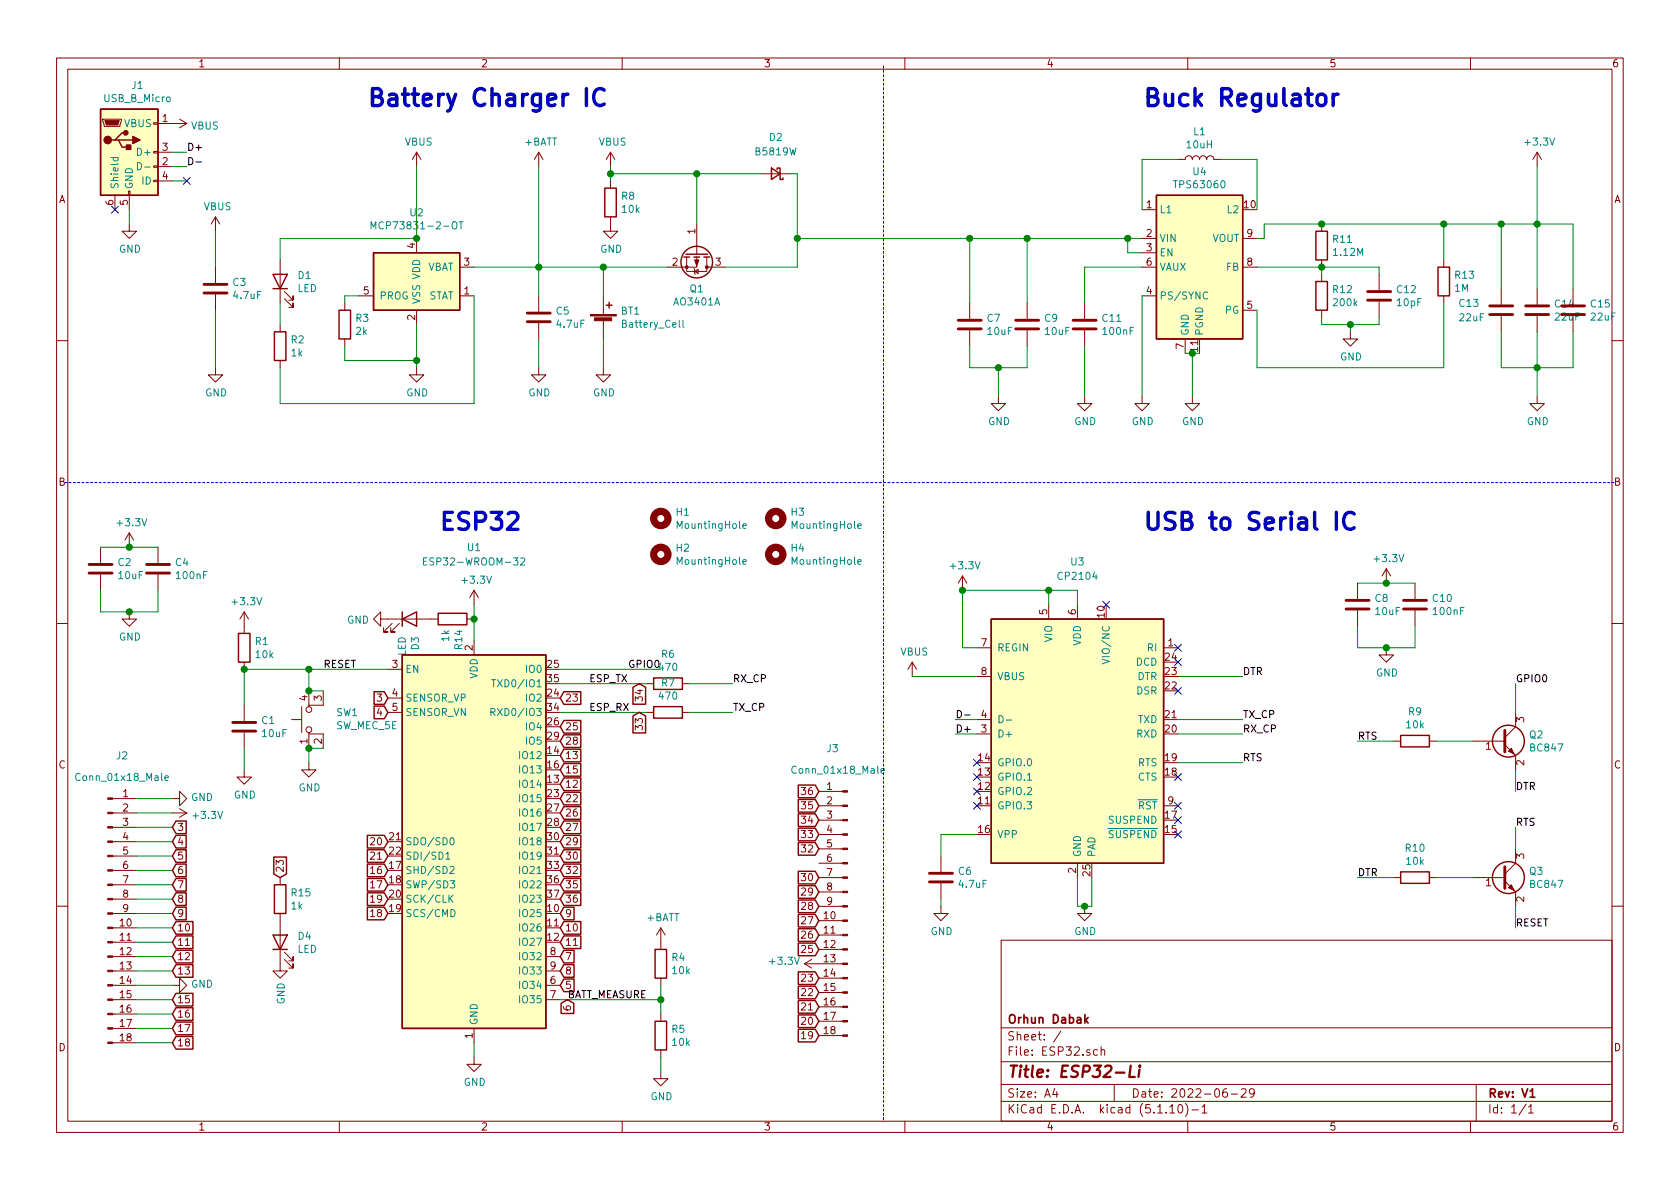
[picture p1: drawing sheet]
EESchema Schematic File Version 4
EELAYER 30 0
EELAYER END
$Descr A4 11693 8268
encoding utf-8
Sheet 1 1
Title "ESP32-Li"
Date "2022-06-29"
Rev "V1"
Comp "Orhun Dabak"
Comment1 ""
Comment2 ""
Comment3 ""
Comment4 ""
$EndDescr
$Comp
L Connector:USB_B_Micro J1
U 1 1
P 900 1050
F 0 "J1" H 957 1517 50  0000 C CNN
F 1 "USB_B_Micro" H 957 1426 50  0000 C CNN
F 2 "Connector_USB:USB_Micro-B_Amphenol_10104110_Horizontal" H 1050 1000 50  0001 C CNN
F 3 "~" H 1050 1000 50  0001 C CNN
	1    900  1050
	1    0    0    -1  
$EndComp
$Comp
L Battery_Management:MCP73831-2-OT U2
U 1 1
P 2900 1950
F 0 "U2" H 2900 2431 50  0000 C CNN
F 1 "MCP73831-2-OT" H 2900 2340 50  0000 C CNN
F 2 "Package_TO_SOT_SMD:SOT-23-5" H 2950 1700 50  0001 L CIN
F 3 "http://ww1.microchip.com/downloads/en/DeviceDoc/20001984g.pdf" H 2750 1900 50  0001 C CNN
	1    2900 1950
	1    0    0    -1  
$EndComp
$Comp
L power:VBUS #PWR0101
U 1 1
P 1200 850
F 0 "#PWR0101" H 1200 700 50  0001 C CNN
F 1 "VBUS" V 1215 978 50  0000 L CNN
F 2 "" H 1200 850 50  0001 C CNN
F 3 "" H 1200 850 50  0001 C CNN
	1    1200 850 
	0    1    1    0   
$EndComp
$Comp
L power:VBUS #PWR0103
U 1 1
P 6350 4700
F 0 "#PWR0103" H 6350 4550 50  0001 C CNN
F 1 "VBUS" H 6365 4873 50  0000 C CNN
F 2 "" H 6350 4700 50  0001 C CNN
F 3 "" H 6350 4700 50  0001 C CNN
	1    6350 4700
	1    0    0    -1  
$EndComp
$Comp
L power:GND #PWR0104
U 1 1
P 7550 6300
F 0 "#PWR0104" H 7550 6050 50  0001 C CNN
F 1 "GND" H 7555 6127 50  0000 C CNN
F 2 "" H 7550 6300 50  0001 C CNN
F 3 "" H 7550 6300 50  0001 C CNN
	1    7550 6300
	1    0    0    -1  
$EndComp
Wire Wire Line
	6800 4700 6350 4700
$Comp
L power:GND #PWR0105
U 1 1
P 6550 6300
F 0 "#PWR0105" H 6550 6050 50  0001 C CNN
F 1 "GND" H 6555 6127 50  0000 C CNN
F 2 "" H 6550 6300 50  0001 C CNN
F 3 "" H 6550 6300 50  0001 C CNN
	1    6550 6300
	1    0    0    -1  
$EndComp
$Comp
L power:GND #PWR0106
U 1 1
P 9650 4500
F 0 "#PWR0106" H 9650 4250 50  0001 C CNN
F 1 "GND" H 9655 4327 50  0000 C CNN
F 2 "" H 9650 4500 50  0001 C CNN
F 3 "" H 9650 4500 50  0001 C CNN
	1    9650 4500
	1    0    0    -1  
$EndComp
Wire Wire Line
	7600 6300 7550 6300
Wire Wire Line
	7500 6300 7550 6300
Connection ~ 7550 6300
$Comp
L Device:C C8
U 1 1
P 9450 4200
F 0 "C8" H 9565 4246 50  0000 L CNN
F 1 "10uF" H 9565 4155 50  0000 L CNN
F 2 "Capacitor_SMD:C_0402_1005Metric" H 9488 4050 50  0001 C CNN
F 3 "~" H 9450 4200 50  0001 C CNN
	1    9450 4200
	1    0    0    -1  
$EndComp
$Comp
L Device:C C10
U 1 1
P 9850 4200
F 0 "C10" H 9965 4246 50  0000 L CNN
F 1 "100nF" H 9965 4155 50  0000 L CNN
F 2 "Capacitor_SMD:C_0402_1005Metric" H 9888 4050 50  0001 C CNN
F 3 "~" H 9850 4200 50  0001 C CNN
	1    9850 4200
	1    0    0    -1  
$EndComp
$Comp
L Device:C C6
U 1 1
P 6550 6100
F 0 "C6" H 6665 6146 50  0000 L CNN
F 1 "4.7uF" H 6665 6055 50  0000 L CNN
F 2 "Capacitor_SMD:C_0402_1005Metric" H 6588 5950 50  0001 C CNN
F 3 "~" H 6550 6100 50  0001 C CNN
	1    6550 6100
	1    0    0    -1  
$EndComp
Wire Wire Line
	9450 4350 9450 4500
Wire Wire Line
	9850 4350 9850 4500
Wire Wire Line
	6800 5800 6550 5800
Wire Wire Line
	6550 5800 6550 5950
$Comp
L Transistor_BJT:BC847 Q2
U 1 1
P 10450 5150
F 0 "Q2" H 10641 5196 50  0000 L CNN
F 1 "BC847" H 10641 5105 50  0000 L CNN
F 2 "Package_TO_SOT_SMD:SOT-23" H 10650 5075 50  0001 L CIN
F 3 "http://www.infineon.com/dgdl/Infineon-BC847SERIES_BC848SERIES_BC849SERIES_BC850SERIES-DS-v01_01-en.pdf?fileId=db3a304314dca389011541d4630a1657" H 10450 5150 50  0001 L CNN
	1    10450 5150
	1    0    0    -1  
$EndComp
$Comp
L Transistor_BJT:BC847 Q3
U 1 1
P 10450 6100
F 0 "Q3" H 10641 6146 50  0000 L CNN
F 1 "BC847" H 10641 6055 50  0000 L CNN
F 2 "Package_TO_SOT_SMD:SOT-23" H 10650 6025 50  0001 L CIN
F 3 "http://www.infineon.com/dgdl/Infineon-BC847SERIES_BC848SERIES_BC849SERIES_BC850SERIES-DS-v01_01-en.pdf?fileId=db3a304314dca389011541d4630a1657" H 10450 6100 50  0001 L CNN
	1    10450 6100
	1    0    0    -1  
$EndComp
$Comp
L Device:R R9
U 1 1
P 9850 5150
F 0 "R9" V 9643 5150 50  0000 C CNN
F 1 "10k" V 9734 5150 50  0000 C CNN
F 2 "Resistor_SMD:R_0402_1005Metric" V 9780 5150 50  0001 C CNN
F 3 "~" H 9850 5150 50  0001 C CNN
	1    9850 5150
	0    1    1    0   
$EndComp
$Comp
L Device:R R10
U 1 1
P 9850 6100
F 0 "R10" V 9643 6100 50  0000 C CNN
F 1 "10k" V 9734 6100 50  0000 C CNN
F 2 "Resistor_SMD:R_0402_1005Metric" V 9780 6100 50  0001 C CNN
F 3 "~" H 9850 6100 50  0001 C CNN
	1    9850 6100
	0    1    1    0   
$EndComp
Wire Wire Line
	10250 6100 10000 6100
Wire Wire Line
	10250 5150 10000 5150
Wire Wire Line
	8200 5300 8650 5300
Wire Wire Line
	8200 4700 8650 4700
Text Label 8650 5300 0    50   ~ 0
RTS
Text Label 8650 4700 0    50   ~ 0
DTR
Text Label 4600 4650 2    50   ~ 0
GPIO0
Wire Wire Line
	10550 5350 10550 5500
Wire Wire Line
	10550 5900 10550 5750
Wire Wire Line
	10550 6300 10550 6450
Wire Wire Line
	9700 6100 9450 6100
Wire Wire Line
	9700 5150 9450 5150
Wire Wire Line
	10550 4950 10550 4750
Text Label 10550 4750 0    50   ~ 0
GPIO0
Text Label 9450 5150 0    50   ~ 0
RTS
Text Label 10550 5500 0    50   ~ 0
DTR
Text Label 10550 5750 0    50   ~ 0
RTS
Text Label 9450 6100 0    50   ~ 0
DTR
Wire Wire Line
	1200 1050 1300 1050
Wire Wire Line
	1200 1150 1300 1150
Wire Wire Line
	1200 1250 1300 1250
Text Label 1300 1050 0    50   ~ 0
D+
Text Label 1300 1150 0    50   ~ 0
D-
Wire Wire Line
	6800 5000 6650 5000
Wire Wire Line
	6800 5100 6650 5100
Text Label 6650 5000 0    50   ~ 0
D-
Text Label 6650 5100 0    50   ~ 0
D+
Wire Wire Line
	8200 5000 8650 5000
Wire Wire Line
	8200 5100 8650 5100
Text Label 8650 5000 0    50   ~ 0
TX_CP
Text Label 8650 5100 0    50   ~ 0
RX_CP
$Comp
L Device:R R7
U 1 1
P 4650 4950
F 0 "R7" V 4443 4950 50  0000 C CNN
F 1 "470" V 4534 4950 50  0000 C CNN
F 2 "Resistor_SMD:R_0402_1005Metric" V 4580 4950 50  0001 C CNN
F 3 "~" H 4650 4950 50  0001 C CNN
	1    4650 4950
	0    1    1    0   
$EndComp
$Comp
L Device:R R6
U 1 1
P 4650 4750
F 0 "R6" V 4443 4750 50  0000 C CNN
F 1 "470" V 4534 4750 50  0000 C CNN
F 2 "Resistor_SMD:R_0402_1005Metric" V 4580 4750 50  0001 C CNN
F 3 "~" H 4650 4750 50  0001 C CNN
	1    4650 4750
	0    1    1    0   
$EndComp
Text Label 4100 4750 0    50   ~ 0
ESP_TX
Text Label 4100 4950 0    50   ~ 0
ESP_RX
Wire Wire Line
	3900 4950 4500 4950
Wire Wire Line
	3900 4750 4500 4750
Wire Wire Line
	3900 4650 4600 4650
Wire Wire Line
	4800 4750 5100 4750
Wire Wire Line
	4800 4950 5100 4950
Text Label 5100 4750 0    50   ~ 0
RX_CP
Text Label 5100 4950 0    50   ~ 0
TX_CP
$Comp
L power:GND #PWR0108
U 1 1
P 900 4250
F 0 "#PWR0108" H 900 4000 50  0001 C CNN
F 1 "GND" H 905 4077 50  0000 C CNN
F 2 "" H 900 4250 50  0001 C CNN
F 3 "" H 900 4250 50  0001 C CNN
	1    900  4250
	1    0    0    -1  
$EndComp
$Comp
L Device:C C2
U 1 1
P 700 3950
F 0 "C2" H 815 3996 50  0000 L CNN
F 1 "10uF" H 815 3905 50  0000 L CNN
F 2 "Capacitor_SMD:C_0402_1005Metric" H 738 3800 50  0001 C CNN
F 3 "~" H 700 3950 50  0001 C CNN
	1    700  3950
	1    0    0    -1  
$EndComp
$Comp
L Device:C C4
U 1 1
P 1100 3950
F 0 "C4" H 1215 3996 50  0000 L CNN
F 1 "100nF" H 1215 3905 50  0000 L CNN
F 2 "Capacitor_SMD:C_0402_1005Metric" H 1138 3800 50  0001 C CNN
F 3 "~" H 1100 3950 50  0001 C CNN
	1    1100 3950
	1    0    0    -1  
$EndComp
$Comp
L power:+3.3V #PWR0109
U 1 1
P 900 3800
F 0 "#PWR0109" H 900 3650 50  0001 C CNN
F 1 "+3.3V" H 915 3973 50  0000 C CNN
F 2 "" H 900 3800 50  0001 C CNN
F 3 "" H 900 3800 50  0001 C CNN
	1    900  3800
	1    0    0    -1  
$EndComp
Wire Wire Line
	700  4100 700  4250
Wire Wire Line
	1100 4100 1100 4250
$Comp
L power:GND #PWR0110
U 1 1
P 3300 7350
F 0 "#PWR0110" H 3300 7100 50  0001 C CNN
F 1 "GND" H 3305 7177 50  0000 C CNN
F 2 "" H 3300 7350 50  0001 C CNN
F 3 "" H 3300 7350 50  0001 C CNN
	1    3300 7350
	1    0    0    -1  
$EndComp
$Comp
L Device:C C1
U 1 1
P 1700 5050
F 0 "C1" H 1815 5096 50  0000 L CNN
F 1 "10uF" H 1815 5005 50  0000 L CNN
F 2 "Capacitor_SMD:C_0402_1005Metric" H 1738 4900 50  0001 C CNN
F 3 "~" H 1700 5050 50  0001 C CNN
	1    1700 5050
	1    0    0    -1  
$EndComp
$Comp
L power:GND #PWR0111
U 1 1
P 1700 5350
F 0 "#PWR0111" H 1700 5100 50  0001 C CNN
F 1 "GND" H 1705 5177 50  0000 C CNN
F 2 "" H 1700 5350 50  0001 C CNN
F 3 "" H 1700 5350 50  0001 C CNN
	1    1700 5350
	1    0    0    -1  
$EndComp
$Comp
L power:GND #PWR0112
U 1 1
P 2150 5300
F 0 "#PWR0112" H 2150 5050 50  0001 C CNN
F 1 "GND" H 2155 5127 50  0000 C CNN
F 2 "" H 2150 5300 50  0001 C CNN
F 3 "" H 2150 5300 50  0001 C CNN
	1    2150 5300
	1    0    0    -1  
$EndComp
$Comp
L power:+3.3V #PWR0113
U 1 1
P 1700 4350
F 0 "#PWR0113" H 1700 4200 50  0001 C CNN
F 1 "+3.3V" H 1715 4523 50  0000 C CNN
F 2 "" H 1700 4350 50  0001 C CNN
F 3 "" H 1700 4350 50  0001 C CNN
	1    1700 4350
	1    0    0    -1  
$EndComp
$Comp
L Device:R R1
U 1 1
P 1700 4500
F 0 "R1" H 1770 4546 50  0000 L CNN
F 1 "10k" H 1770 4455 50  0000 L CNN
F 2 "Resistor_SMD:R_0603_1608Metric" V 1630 4500 50  0001 C CNN
F 3 "~" H 1700 4500 50  0001 C CNN
	1    1700 4500
	1    0    0    -1  
$EndComp
Wire Wire Line
	1700 4900 1700 4650
Wire Wire Line
	1700 5350 1700 5200
$Comp
L Device:R R4
U 1 1
P 4600 6700
F 0 "R4" H 4670 6746 50  0000 L CNN
F 1 "10k" H 4670 6655 50  0000 L CNN
F 2 "Resistor_SMD:R_0402_1005Metric" V 4530 6700 50  0001 C CNN
F 3 "~" H 4600 6700 50  0001 C CNN
	1    4600 6700
	1    0    0    -1  
$EndComp
$Comp
L Device:R R5
U 1 1
P 4600 7200
F 0 "R5" H 4670 7246 50  0000 L CNN
F 1 "10k" H 4670 7155 50  0000 L CNN
F 2 "Resistor_SMD:R_0402_1005Metric" V 4530 7200 50  0001 C CNN
F 3 "~" H 4600 7200 50  0001 C CNN
	1    4600 7200
	1    0    0    -1  
$EndComp
$Comp
L power:GND #PWR0114
U 1 1
P 4600 7450
F 0 "#PWR0114" H 4600 7200 50  0001 C CNN
F 1 "GND" H 4605 7277 50  0000 C CNN
F 2 "" H 4600 7450 50  0001 C CNN
F 3 "" H 4600 7450 50  0001 C CNN
	1    4600 7450
	1    0    0    -1  
$EndComp
Wire Wire Line
	4600 7450 4600 7350
Wire Wire Line
	4600 7050 4600 6950
Wire Wire Line
	4600 6850 4600 6950
Connection ~ 4600 6950
Text Label 3950 6950 0    50   ~ 0
BATT_MEASURE
Wire Wire Line
	3900 6950 4600 6950
Wire Wire Line
	2150 5300 2150 5200
Wire Wire Line
	2250 5200 2150 5200
$Comp
L Device:C C5
U 1 1
P 3750 2200
F 0 "C5" H 3865 2246 50  0000 L CNN
F 1 "4.7uF" H 3865 2155 50  0000 L CNN
F 2 "Capacitor_SMD:C_1206_3216Metric" H 3788 2050 50  0001 C CNN
F 3 "~" H 3750 2200 50  0001 C CNN
	1    3750 2200
	1    0    0    -1  
$EndComp
$Comp
L Device:C C3
U 1 1
P 1500 2000
F 0 "C3" H 1615 2046 50  0000 L CNN
F 1 "4.7uF" H 1615 1955 50  0000 L CNN
F 2 "Capacitor_SMD:C_1206_3216Metric" H 1538 1850 50  0001 C CNN
F 3 "~" H 1500 2000 50  0001 C CNN
	1    1500 2000
	1    0    0    -1  
$EndComp
$Comp
L Device:R R3
U 1 1
P 2400 2250
F 0 "R3" H 2470 2296 50  0000 L CNN
F 1 "2k" H 2470 2205 50  0000 L CNN
F 2 "Resistor_SMD:R_0603_1608Metric" V 2330 2250 50  0001 C CNN
F 3 "~" H 2400 2250 50  0001 C CNN
	1    2400 2250
	1    0    0    -1  
$EndComp
$Comp
L Device:R R2
U 1 1
P 1950 2400
F 0 "R2" H 2020 2446 50  0000 L CNN
F 1 "1k" H 2020 2355 50  0000 L CNN
F 2 "Resistor_SMD:R_0603_1608Metric" V 1880 2400 50  0001 C CNN
F 3 "~" H 1950 2400 50  0001 C CNN
	1    1950 2400
	1    0    0    -1  
$EndComp
$Comp
L Device:LED D1
U 1 1
P 1950 1950
F 0 "D1" V 1989 1832 50  0000 R CNN
F 1 "LED" V 1898 1832 50  0000 R CNN
F 2 "LED_SMD:LED_0603_1608Metric" H 1950 1950 50  0001 C CNN
F 3 "~" H 1950 1950 50  0001 C CNN
	1    1950 1950
	0    -1   -1   0   
$EndComp
$Comp
L power:GND #PWR0115
U 1 1
P 3750 2550
F 0 "#PWR0115" H 3750 2300 50  0001 C CNN
F 1 "GND" H 3755 2377 50  0000 C CNN
F 2 "" H 3750 2550 50  0001 C CNN
F 3 "" H 3750 2550 50  0001 C CNN
	1    3750 2550
	1    0    0    -1  
$EndComp
$Comp
L power:GND #PWR0116
U 1 1
P 1500 2550
F 0 "#PWR0116" H 1500 2300 50  0001 C CNN
F 1 "GND" H 1505 2377 50  0000 C CNN
F 2 "" H 1500 2550 50  0001 C CNN
F 3 "" H 1500 2550 50  0001 C CNN
	1    1500 2550
	1    0    0    -1  
$EndComp
Wire Wire Line
	3300 1850 3750 1850
$Comp
L power:+BATT #PWR0117
U 1 1
P 3750 1150
F 0 "#PWR0117" H 3750 1000 50  0001 C CNN
F 1 "+BATT" H 3765 1323 50  0000 C CNN
F 2 "" H 3750 1150 50  0001 C CNN
F 3 "" H 3750 1150 50  0001 C CNN
	1    3750 1150
	1    0    0    -1  
$EndComp
Wire Wire Line
	2500 2050 2400 2050
Wire Wire Line
	2400 2050 2400 2100
Wire Wire Line
	3300 2050 3300 2800
Wire Wire Line
	3300 2800 1950 2800
Wire Wire Line
	1950 2800 1950 2550
Wire Wire Line
	1950 2250 1950 2100
Wire Wire Line
	1950 1800 1950 1650
Wire Wire Line
	1950 1650 2900 1650
$Comp
L power:GND #PWR0118
U 1 1
P 2900 2550
F 0 "#PWR0118" H 2900 2300 50  0001 C CNN
F 1 "GND" H 2905 2377 50  0000 C CNN
F 2 "" H 2900 2550 50  0001 C CNN
F 3 "" H 2900 2550 50  0001 C CNN
	1    2900 2550
	1    0    0    -1  
$EndComp
Wire Wire Line
	2900 2250 2900 2500
$Comp
L power:VBUS #PWR0119
U 1 1
P 1500 1600
F 0 "#PWR0119" H 1500 1450 50  0001 C CNN
F 1 "VBUS" H 1515 1773 50  0000 C CNN
F 2 "" H 1500 1600 50  0001 C CNN
F 3 "" H 1500 1600 50  0001 C CNN
	1    1500 1600
	1    0    0    -1  
$EndComp
$Comp
L power:VBUS #PWR0120
U 1 1
P 2900 1150
F 0 "#PWR0120" H 2900 1000 50  0001 C CNN
F 1 "VBUS" H 2915 1323 50  0000 C CNN
F 2 "" H 2900 1150 50  0001 C CNN
F 3 "" H 2900 1150 50  0001 C CNN
	1    2900 1150
	1    0    0    -1  
$EndComp
Wire Wire Line
	1500 1850 1500 1600
Wire Wire Line
	1500 2150 1500 2550
Connection ~ 3750 1850
$Comp
L power:GND #PWR0121
U 1 1
P 900 1550
F 0 "#PWR0121" H 900 1300 50  0001 C CNN
F 1 "GND" H 905 1377 50  0000 C CNN
F 2 "" H 900 1550 50  0001 C CNN
F 3 "" H 900 1550 50  0001 C CNN
	1    900  1550
	1    0    0    -1  
$EndComp
Wire Wire Line
	900  1550 900  1450
NoConn ~ 1300 1250
NoConn ~ 800  1450
Wire Wire Line
	2400 2400 2400 2500
Wire Wire Line
	2400 2500 2900 2500
Connection ~ 2900 2500
Wire Wire Line
	2900 2500 2900 2550
Text Label 2250 4650 0    50   ~ 0
RESET
$Comp
L power:+BATT #PWR0122
U 1 1
P 4600 6550
F 0 "#PWR0122" H 4600 6400 50  0001 C CNN
F 1 "+BATT" H 4615 6723 50  0000 C CNN
F 2 "" H 4600 6550 50  0001 C CNN
F 3 "" H 4600 6550 50  0001 C CNN
	1    4600 6550
	1    0    0    -1  
$EndComp
Text Label 10550 6450 0    50   ~ 0
RESET
$Comp
L Device:R R8
U 1 1
P 4250 1400
F 0 "R8" H 4320 1446 50  0000 L CNN
F 1 "10k" H 4320 1355 50  0000 L CNN
F 2 "Resistor_SMD:R_0603_1608Metric" V 4180 1400 50  0001 C CNN
F 3 "~" H 4250 1400 50  0001 C CNN
	1    4250 1400
	1    0    0    -1  
$EndComp
$Comp
L Device:D_Schottky_Small D2
U 1 1
P 5400 1200
F 0 "D2" H 5400 950 50  0000 C CNN
F 1 "B5819W" H 5400 1050 50  0000 C CNN
F 2 "Diode_SMD:D_SOD-123" V 5400 1200 50  0001 C CNN
F 3 "~" V 5400 1200 50  0001 C CNN
	1    5400 1200
	-1   0    0    1   
$EndComp
Wire Wire Line
	2900 1150 2900 1650
Connection ~ 2900 1650
Wire Wire Line
	3750 1150 3750 1850
$Comp
L power:VBUS #PWR0130
U 1 1
P 4250 1150
F 0 "#PWR0130" H 4250 1000 50  0001 C CNN
F 1 "VBUS" H 4265 1323 50  0000 C CNN
F 2 "" H 4250 1150 50  0001 C CNN
F 3 "" H 4250 1150 50  0001 C CNN
	1    4250 1150
	1    0    0    -1  
$EndComp
Wire Wire Line
	4250 1150 4250 1200
$Comp
L power:GND #PWR0131
U 1 1
P 4250 1550
F 0 "#PWR0131" H 4250 1300 50  0001 C CNN
F 1 "GND" H 4255 1377 50  0000 C CNN
F 2 "" H 4250 1550 50  0001 C CNN
F 3 "" H 4250 1550 50  0001 C CNN
	1    4250 1550
	1    0    0    -1  
$EndComp
Wire Wire Line
	5300 1200 4850 1200
Connection ~ 4250 1200
Wire Wire Line
	4250 1200 4250 1250
Wire Wire Line
	4850 1550 4850 1200
Connection ~ 4850 1200
Wire Wire Line
	4850 1200 4250 1200
$Comp
L power:+3.3V #PWR0132
U 1 1
P 3300 4200
F 0 "#PWR0132" H 3300 4050 50  0001 C CNN
F 1 "+3.3V" H 3315 4373 50  0000 C CNN
F 2 "" H 3300 4200 50  0001 C CNN
F 3 "" H 3300 4200 50  0001 C CNN
	1    3300 4200
	1    0    0    -1  
$EndComp
$Comp
L power:+3.3V #PWR0102
U 1 1
P 6700 4100
F 0 "#PWR0102" H 6700 3950 50  0001 C CNN
F 1 "+3.3V" H 6715 4273 50  0000 C CNN
F 2 "" H 6700 4100 50  0001 C CNN
F 3 "" H 6700 4100 50  0001 C CNN
	1    6700 4100
	1    0    0    -1  
$EndComp
$Comp
L power:+3.3V #PWR0107
U 1 1
P 9650 4050
F 0 "#PWR0107" H 9650 3900 50  0001 C CNN
F 1 "+3.3V" H 9665 4223 50  0000 C CNN
F 2 "" H 9650 4050 50  0001 C CNN
F 3 "" H 9650 4050 50  0001 C CNN
	1    9650 4050
	1    0    0    -1  
$EndComp
$Comp
L Regulator_Switching:TPS63060 U4
U 1 1
P 8350 1850
F 0 "U4" H 8350 2517 50  0000 C CNN
F 1 "TPS63060" H 8350 2426 50  0000 C CNN
F 2 "Package_SON:Texas_S-PWSON-N10_ThermalVias" H 8350 1200 50  0001 C CNN
F 3 "http://www.ti.com/lit/ds/symlink/tps63060.pdf" H 8350 1850 50  0001 C CNN
	1    8350 1850
	1    0    0    -1  
$EndComp
Wire Wire Line
	5500 1200 5550 1200
Wire Wire Line
	5550 1200 5550 1650
Wire Wire Line
	5550 1850 5050 1850
$Comp
L Device:C C9
U 1 1
P 7150 2250
F 0 "C9" H 7265 2296 50  0000 L CNN
F 1 "10uF" H 7265 2205 50  0000 L CNN
F 2 "Capacitor_SMD:C_1206_3216Metric" H 7188 2100 50  0001 C CNN
F 3 "~" H 7150 2250 50  0001 C CNN
	1    7150 2250
	1    0    0    -1  
$EndComp
$Comp
L Device:C C12
U 1 1
P 9600 2050
F 0 "C12" H 9715 2096 50  0000 L CNN
F 1 "10pF" H 9715 2005 50  0000 L CNN
F 2 "Capacitor_SMD:C_0402_1005Metric" H 9638 1900 50  0001 C CNN
F 3 "~" H 9600 2050 50  0001 C CNN
	1    9600 2050
	1    0    0    -1  
$EndComp
$Comp
L Device:C C7
U 1 1
P 6750 2250
F 0 "C7" H 6865 2296 50  0000 L CNN
F 1 "10uF" H 6865 2205 50  0000 L CNN
F 2 "Capacitor_SMD:C_1206_3216Metric" H 6788 2100 50  0001 C CNN
F 3 "~" H 6750 2250 50  0001 C CNN
	1    6750 2250
	1    0    0    -1  
$EndComp
$Comp
L Device:C C14
U 1 1
P 10700 2150
F 0 "C14" H 10815 2196 50  0000 L CNN
F 1 "22uF" H 10815 2105 50  0000 L CNN
F 2 "Capacitor_SMD:C_0603_1608Metric" H 10738 2000 50  0001 C CNN
F 3 "~" H 10700 2150 50  0001 C CNN
	1    10700 2150
	1    0    0    -1  
$EndComp
$Comp
L Device:C C13
U 1 1
P 10450 2150
F 0 "C13" H 10150 2200 50  0000 L CNN
F 1 "22uF" H 10150 2100 50  0000 L CNN
F 2 "Capacitor_SMD:C_0603_1608Metric" H 10488 2000 50  0001 C CNN
F 3 "~" H 10450 2150 50  0001 C CNN
	1    10450 2150
	1    0    0    -1  
$EndComp
$Comp
L Device:L L1
U 1 1
P 8350 1100
F 0 "L1" V 8540 1100 50  0000 C CNN
F 1 "10uH" V 8449 1100 50  0000 C CNN
F 2 "Inductor_SMD:L_Sunlord_MWSA0518_5.4x5.2mm" H 8350 1100 50  0001 C CNN
F 3 "~" H 8350 1100 50  0001 C CNN
	1    8350 1100
	0    -1   -1   0   
$EndComp
$Comp
L Device:R R11
U 1 1
P 9200 1700
F 0 "R11" H 9270 1746 50  0000 L CNN
F 1 "1.12M" H 9270 1655 50  0000 L CNN
F 2 "Resistor_SMD:R_0603_1608Metric" V 9130 1700 50  0001 C CNN
F 3 "~" H 9200 1700 50  0001 C CNN
	1    9200 1700
	1    0    0    -1  
$EndComp
$Comp
L Device:R R12
U 1 1
P 9200 2050
F 0 "R12" H 9270 2096 50  0000 L CNN
F 1 "200k" H 9270 2005 50  0000 L CNN
F 2 "Resistor_SMD:R_0603_1608Metric" V 9130 2050 50  0001 C CNN
F 3 "~" H 9200 2050 50  0001 C CNN
	1    9200 2050
	1    0    0    -1  
$EndComp
Wire Wire Line
	8500 1100 8750 1100
Wire Wire Line
	8750 1100 8750 1450
Wire Wire Line
	8200 1100 7950 1100
Wire Wire Line
	7950 1100 7950 1450
Wire Wire Line
	7950 1750 7850 1750
Wire Wire Line
	7850 1750 7850 1650
Wire Wire Line
	7850 1650 7150 1650
Wire Wire Line
	7950 1850 7550 1850
$Comp
L power:GND #PWR02
U 1 1
P 7550 2750
F 0 "#PWR02" H 7550 2500 50  0001 C CNN
F 1 "GND" H 7555 2577 50  0000 C CNN
F 2 "" H 7550 2750 50  0001 C CNN
F 3 "" H 7550 2750 50  0001 C CNN
	1    7550 2750
	1    0    0    -1  
$EndComp
$Comp
L power:GND #PWR03
U 1 1
P 7950 2750
F 0 "#PWR03" H 7950 2500 50  0001 C CNN
F 1 "GND" H 7955 2577 50  0000 C CNN
F 2 "" H 7950 2750 50  0001 C CNN
F 3 "" H 7950 2750 50  0001 C CNN
	1    7950 2750
	1    0    0    -1  
$EndComp
$Comp
L power:GND #PWR01
U 1 1
P 6950 2750
F 0 "#PWR01" H 6950 2500 50  0001 C CNN
F 1 "GND" H 6955 2577 50  0000 C CNN
F 2 "" H 6950 2750 50  0001 C CNN
F 3 "" H 6950 2750 50  0001 C CNN
	1    6950 2750
	1    0    0    -1  
$EndComp
Wire Wire Line
	6750 1650 7150 1650
Connection ~ 7150 1650
$Comp
L Device:C C11
U 1 1
P 7550 2250
F 0 "C11" H 7665 2296 50  0000 L CNN
F 1 "100nF" H 7665 2205 50  0000 L CNN
F 2 "Capacitor_SMD:C_0402_1005Metric" H 7588 2100 50  0001 C CNN
F 3 "~" H 7550 2250 50  0001 C CNN
	1    7550 2250
	1    0    0    -1  
$EndComp
Wire Wire Line
	7550 1850 7550 2100
Wire Wire Line
	7550 2750 7550 2400
Wire Wire Line
	7950 2050 7950 2750
Wire Wire Line
	6750 1650 6750 2100
Wire Wire Line
	7150 1650 7150 2100
$Comp
L power:GND #PWR04
U 1 1
P 8300 2750
F 0 "#PWR04" H 8300 2500 50  0001 C CNN
F 1 "GND" H 8305 2577 50  0000 C CNN
F 2 "" H 8300 2750 50  0001 C CNN
F 3 "" H 8300 2750 50  0001 C CNN
	1    8300 2750
	1    0    0    -1  
$EndComp
Wire Wire Line
	8250 2450 8300 2450
Wire Wire Line
	8300 2750 8300 2450
Connection ~ 8300 2450
Wire Wire Line
	8300 2450 8350 2450
$Comp
L Device:R R13
U 1 1
P 10050 1950
F 0 "R13" H 10120 1996 50  0000 L CNN
F 1 "1M" H 10120 1905 50  0000 L CNN
F 2 "Resistor_SMD:R_0603_1608Metric" V 9980 1950 50  0001 C CNN
F 3 "~" H 10050 1950 50  0001 C CNN
	1    10050 1950
	1    0    0    -1  
$EndComp
Wire Wire Line
	8750 1650 8800 1650
Wire Wire Line
	8800 1650 8800 1550
Wire Wire Line
	8800 1550 9200 1550
Wire Wire Line
	8750 1850 9200 1850
Wire Wire Line
	9200 1900 9200 1850
Connection ~ 9200 1850
Wire Wire Line
	9600 1900 9600 1850
Wire Wire Line
	9600 1850 9200 1850
$Comp
L power:GND #PWR05
U 1 1
P 9400 2300
F 0 "#PWR05" H 9400 2050 50  0001 C CNN
F 1 "GND" H 9405 2127 50  0000 C CNN
F 2 "" H 9400 2300 50  0001 C CNN
F 3 "" H 9400 2300 50  0001 C CNN
	1    9400 2300
	1    0    0    -1  
$EndComp
Wire Wire Line
	9600 2250 9600 2200
Wire Wire Line
	9200 1550 10050 1550
Wire Wire Line
	10050 1550 10050 1800
Connection ~ 9200 1550
Wire Wire Line
	8750 2150 8750 2550
Wire Wire Line
	8750 2550 10050 2550
Wire Wire Line
	10050 2550 10050 2100
$Comp
L power:GND #PWR06
U 1 1
P 10700 2750
F 0 "#PWR06" H 10700 2500 50  0001 C CNN
F 1 "GND" H 10705 2577 50  0000 C CNN
F 2 "" H 10700 2750 50  0001 C CNN
F 3 "" H 10700 2750 50  0001 C CNN
	1    10700 2750
	1    0    0    -1  
$EndComp
Wire Wire Line
	9200 2200 9200 2250
Wire Wire Line
	9600 2250 9400 2250
Wire Wire Line
	9400 2250 9400 2300
Connection ~ 9400 2250
Wire Wire Line
	9400 2250 9200 2250
Wire Wire Line
	10450 1550 10050 1550
Connection ~ 10050 1550
Wire Wire Line
	10700 1550 10450 1550
Connection ~ 10450 1550
Wire Wire Line
	10450 2300 10450 2550
Wire Wire Line
	10700 2300 10700 2550
Wire Wire Line
	10700 2750 10700 2550
Wire Wire Line
	10700 1550 10700 2000
Wire Wire Line
	10450 1550 10450 2000
Wire Wire Line
	6750 2550 6950 2550
Wire Wire Line
	7150 2400 7150 2550
Wire Wire Line
	6750 2400 6750 2550
Wire Wire Line
	6950 2750 6950 2550
Connection ~ 6950 2550
Wire Wire Line
	6950 2550 7150 2550
Wire Wire Line
	6750 1650 5550 1650
Connection ~ 6750 1650
Connection ~ 5550 1650
Wire Wire Line
	5550 1650 5550 1850
$Comp
L power:+3.3V #PWR07
U 1 1
P 10700 1150
F 0 "#PWR07" H 10700 1000 50  0001 C CNN
F 1 "+3.3V" H 10715 1323 50  0000 C CNN
F 2 "" H 10700 1150 50  0001 C CNN
F 3 "" H 10700 1150 50  0001 C CNN
	1    10700 1150
	1    0    0    -1  
$EndComp
$Comp
L Transistor_FET:AO3401A Q1
U 1 1
P 4850 1750
F 0 "Q1" V 5099 1750 50  0000 C CNN
F 1 "AO3401A" V 5190 1750 50  0000 C CNN
F 2 "Package_TO_SOT_SMD:SOT-23" H 5050 1675 50  0001 L CIN
F 3 "http://www.aosmd.com/pdfs/datasheet/AO3401A.pdf" H 4850 1750 50  0001 L CNN
	1    4850 1750
	0    1    1    0   
$EndComp
Wire Wire Line
	2150 4800 2150 4650
Connection ~ 2150 5200
$Comp
L Switch:SW_MEC_5E SW1
U 1 1
P 2250 5000
F 0 "SW1" V 2296 4912 50  0000 R CNN
F 1 "SW_MEC_5E" V 2205 4912 50  0000 R CNN
F 2 "Button_Switch_SMD:SW_Push_1P1T_NO_CK_KMR2" H 2250 5300 50  0001 C CNN
F 3 "http://www.apem.com/int/index.php?controller=attachment&id_attachment=1371" H 2250 5300 50  0001 C CNN
	1    2250 5000
	0    -1   -1   0   
$EndComp
Wire Wire Line
	2150 4650 2700 4650
Wire Wire Line
	2250 4800 2150 4800
Connection ~ 2150 4800
$Comp
L Device:Battery_Cell BT1
U 1 1
P 4200 2250
F 0 "BT1" H 4318 2346 50  0000 L CNN
F 1 "Battery_Cell" H 4318 2255 50  0000 L CNN
F 2 "Connector_JST:JST_EH_S2B-EH_1x02_P2.50mm_Horizontal" V 4200 2310 50  0001 C CNN
F 3 "~" V 4200 2310 50  0001 C CNN
	1    4200 2250
	1    0    0    -1  
$EndComp
$Comp
L power:GND #PWR0123
U 1 1
P 4200 2550
F 0 "#PWR0123" H 4200 2300 50  0001 C CNN
F 1 "GND" H 4205 2377 50  0000 C CNN
F 2 "" H 4200 2550 50  0001 C CNN
F 3 "" H 4200 2550 50  0001 C CNN
	1    4200 2550
	1    0    0    -1  
$EndComp
Wire Wire Line
	3750 1850 4200 1850
Wire Wire Line
	4200 2050 4200 1850
Connection ~ 4200 1850
Wire Wire Line
	4200 1850 4650 1850
Wire Wire Line
	3750 2050 3750 1850
Wire Wire Line
	3750 2550 3750 2350
Wire Wire Line
	4200 2350 4200 2550
Wire Notes Line
	450  3350 11250 3350
Wire Wire Line
	9450 4500 9650 4500
Connection ~ 9650 4500
Wire Wire Line
	9650 4500 9850 4500
Wire Wire Line
	9450 4050 9650 4050
Connection ~ 9650 4050
Wire Wire Line
	9650 4050 9850 4050
Wire Wire Line
	7500 4200 7500 4100
Wire Wire Line
	7500 4100 7300 4100
Wire Wire Line
	7300 4200 7300 4100
Connection ~ 7300 4100
Wire Wire Line
	7300 4100 6700 4100
Wire Wire Line
	6700 4100 6700 4500
Wire Wire Line
	6700 4500 6800 4500
Text Notes 7950 3700 0    118  ~ 24
USB to Serial IC
Text Notes 3050 3700 0    118  ~ 24
ESP32
Wire Notes Line
	6150 450  6150 7800
Text Notes 2550 750  0    118  ~ 24
Battery Charger IC
Wire Wire Line
	10700 1150 10700 1550
Connection ~ 10700 1550
Text Notes 7950 750  0    118  ~ 24
Buck Regulator
$Comp
L Interface_USB:CP2104 U3
U 1 1
P 7500 5100
F 0 "U3" H 7500 6300 50  0000 C CNN
F 1 "CP2104" H 7500 6200 50  0000 C CNN
F 2 "Package_DFN_QFN:QFN-24-1EP_4x4mm_P0.5mm_EP2.6x2.6mm" H 7650 4150 50  0001 L CNN
F 3 "https://www.silabs.com/documents/public/data-sheets/cp2104.pdf" H 6950 6350 50  0001 C CNN
	1    7500 5100
	1    0    0    -1  
$EndComp
$Comp
L Connector:Conn_01x18_Male J2
U 1 1
P 750 6350
F 0 "J2" H 850 7450 50  0000 C CNN
F 1 "Conn_01x18_Male" H 850 7300 50  0000 C CNN
F 2 "Connector_PinHeader_2.54mm:PinHeader_1x18_P2.54mm_Vertical" H 750 6350 50  0001 C CNN
F 3 "~" H 750 6350 50  0001 C CNN
	1    750  6350
	1    0    0    -1  
$EndComp
Wire Wire Line
	2150 4650 1700 4650
Connection ~ 2150 4650
Connection ~ 1700 4650
Wire Wire Line
	700  4250 900  4250
Wire Wire Line
	700  3800 900  3800
Connection ~ 900  3800
Wire Wire Line
	900  3800 1100 3800
Connection ~ 900  4250
Wire Wire Line
	900  4250 1100 4250
$Comp
L Connector:Conn_01x18_Male J3
U 1 1
P 5900 6300
F 0 "J3" H 6050 7400 50  0000 R CNN
F 1 "Conn_01x18_Male" H 6300 7250 50  0000 R CNN
F 2 "Connector_PinHeader_2.54mm:PinHeader_1x18_P2.54mm_Vertical" H 5900 6300 50  0001 C CNN
F 3 "~" H 5900 6300 50  0001 C CNN
	1    5900 6300
	-1   0    0    -1  
$EndComp
Connection ~ 6700 4100
Wire Wire Line
	7600 6100 7600 6300
Wire Wire Line
	7500 6300 7500 6100
Wire Wire Line
	6550 6250 6550 6300
$Comp
L Device:C C15
U 1 1
P 10950 2150
F 0 "C15" H 11065 2196 50  0000 L CNN
F 1 "22uF" H 11065 2105 50  0000 L CNN
F 2 "Capacitor_SMD:C_0603_1608Metric" H 10988 2000 50  0001 C CNN
F 3 "~" H 10950 2150 50  0001 C CNN
	1    10950 2150
	1    0    0    -1  
$EndComp
Wire Wire Line
	10950 2000 10950 1550
Wire Wire Line
	10950 1550 10700 1550
Wire Wire Line
	10950 2300 10950 2550
Wire Wire Line
	10950 2550 10700 2550
Connection ~ 10700 2550
Wire Wire Line
	10450 2550 10700 2550
$Comp
L Mechanical:MountingHole H3
U 1 1
P 5400 3600
F 0 "H3" H 5500 3646 50  0000 L CNN
F 1 "MountingHole" H 5500 3555 50  0000 L CNN
F 2 "MountingHole:MountingHole_2.2mm_M2_Pad_Via" H 5400 3600 50  0001 C CNN
F 3 "~" H 5400 3600 50  0001 C CNN
	1    5400 3600
	1    0    0    -1  
$EndComp
$Comp
L Mechanical:MountingHole H4
U 1 1
P 5400 3850
F 0 "H4" H 5500 3896 50  0000 L CNN
F 1 "MountingHole" H 5500 3805 50  0000 L CNN
F 2 "MountingHole:MountingHole_2.2mm_M2_Pad_Via" H 5400 3850 50  0001 C CNN
F 3 "~" H 5400 3850 50  0001 C CNN
	1    5400 3850
	1    0    0    -1  
$EndComp
$Comp
L Mechanical:MountingHole H1
U 1 1
P 4600 3600
F 0 "H1" H 4700 3646 50  0000 L CNN
F 1 "MountingHole" H 4700 3555 50  0000 L CNN
F 2 "MountingHole:MountingHole_2.2mm_M2_Pad_Via" H 4600 3600 50  0001 C CNN
F 3 "~" H 4600 3600 50  0001 C CNN
	1    4600 3600
	1    0    0    -1  
$EndComp
$Comp
L Mechanical:MountingHole H2
U 1 1
P 4600 3850
F 0 "H2" H 4700 3896 50  0000 L CNN
F 1 "MountingHole" H 4700 3805 50  0000 L CNN
F 2 "MountingHole:MountingHole_2.2mm_M2_Pad_Via" H 4600 3850 50  0001 C CNN
F 3 "~" H 4600 3850 50  0001 C CNN
	1    4600 3850
	1    0    0    -1  
$EndComp
Wire Wire Line
	3300 4200 3300 4300
Wire Wire Line
	3300 7350 3300 7250
$Comp
L power:GND #PWR0124
U 1 1
P 1200 5550
F 0 "#PWR0124" H 1200 5300 50  0001 C CNN
F 1 "GND" V 1205 5422 50  0000 R CNN
F 2 "" H 1200 5550 50  0001 C CNN
F 3 "" H 1200 5550 50  0001 C CNN
	1    1200 5550
	0    -1   -1   0   
$EndComp
$Comp
L power:+3.3V #PWR0125
U 1 1
P 1200 5650
F 0 "#PWR0125" H 1200 5500 50  0001 C CNN
F 1 "+3.3V" V 1215 5778 50  0000 L CNN
F 2 "" H 1200 5650 50  0001 C CNN
F 3 "" H 1200 5650 50  0001 C CNN
	1    1200 5650
	0    1    1    0   
$EndComp
Text GLabel 1200 5750 2    50   Input ~ 0
3
Text GLabel 1200 5850 2    50   Input ~ 0
4
Text GLabel 1200 5950 2    50   Input ~ 0
5
Text GLabel 1200 6050 2    50   Input ~ 0
6
Text GLabel 1200 6150 2    50   Input ~ 0
7
Text GLabel 1200 6250 2    50   Input ~ 0
8
Text GLabel 1200 6350 2    50   Input ~ 0
9
Text GLabel 1200 6450 2    50   Input ~ 0
10
Text GLabel 1200 6550 2    50   Input ~ 0
11
Text GLabel 1200 6650 2    50   Input ~ 0
12
Text GLabel 1200 6750 2    50   Input ~ 0
13
Text GLabel 1200 6950 2    50   Input ~ 0
15
Text GLabel 1200 7050 2    50   Input ~ 0
16
Text GLabel 1200 7250 2    50   Input ~ 0
18
Wire Wire Line
	1200 5550 950  5550
Wire Wire Line
	1200 5650 950  5650
Wire Wire Line
	1200 5750 950  5750
Wire Wire Line
	1200 5850 950  5850
Wire Wire Line
	1200 5950 950  5950
Wire Wire Line
	1200 6050 950  6050
Wire Wire Line
	1200 6150 950  6150
Wire Wire Line
	1200 6250 950  6250
Wire Wire Line
	1200 6350 950  6350
Wire Wire Line
	1200 6450 950  6450
Wire Wire Line
	1200 6550 950  6550
Wire Wire Line
	1200 6650 950  6650
Wire Wire Line
	1200 6750 950  6750
Wire Wire Line
	950  6850 1200 6850
Wire Wire Line
	1200 7050 950  7050
Wire Wire Line
	1200 7150 950  7150
Wire Wire Line
	1200 7250 950  7250
Text GLabel 2700 4850 0    50   Input ~ 0
3
Text GLabel 2700 4950 0    50   Input ~ 0
4
Text GLabel 3900 6850 2    50   Input ~ 0
5
Text GLabel 3950 6950 3    50   Input ~ 0
6
Text GLabel 3900 6650 2    50   Input ~ 0
7
Text GLabel 3900 6750 2    50   Input ~ 0
8
Text GLabel 3900 6350 2    50   Input ~ 0
9
Text GLabel 3900 6450 2    50   Input ~ 0
10
Text GLabel 3900 6550 2    50   Input ~ 0
11
Text GLabel 3900 5450 2    50   Input ~ 0
12
Text GLabel 3900 5250 2    50   Input ~ 0
13
Text GLabel 3900 5350 2    50   Input ~ 0
15
Text GLabel 2700 6050 0    50   Input ~ 0
16
Text GLabel 2700 6150 0    50   Input ~ 0
17
Text GLabel 2700 6350 0    50   Input ~ 0
18
Text GLabel 2700 6250 0    50   Input ~ 0
19
$Comp
L power:GND #PWR0126
U 1 1
P 1200 6850
F 0 "#PWR0126" H 1200 6600 50  0001 C CNN
F 1 "GND" V 1205 6722 50  0000 R CNN
F 2 "" H 1200 6850 50  0001 C CNN
F 3 "" H 1200 6850 50  0001 C CNN
	1    1200 6850
	0    -1   -1   0   
$EndComp
Wire Wire Line
	1200 6950 950  6950
Text GLabel 1200 7150 2    50   Input ~ 0
17
NoConn ~ 6800 5300
NoConn ~ 6800 5400
NoConn ~ 6800 5500
NoConn ~ 6800 5600
NoConn ~ 8200 5800
NoConn ~ 8200 5700
NoConn ~ 8200 5600
NoConn ~ 8200 5400
NoConn ~ 8200 4800
NoConn ~ 8200 4600
NoConn ~ 8200 4500
Text GLabel 5700 7200 0    50   Input ~ 0
19
Text GLabel 5700 7100 0    50   Input ~ 0
20
Text GLabel 5700 7000 0    50   Input ~ 0
21
Text GLabel 5700 6900 0    50   Input ~ 0
22
Text GLabel 5700 6800 0    50   Input ~ 0
23
Text GLabel 2700 5850 0    50   Input ~ 0
20
Text GLabel 2700 5950 0    50   Input ~ 0
21
Text GLabel 3900 5550 2    50   Input ~ 0
22
Text GLabel 3900 4850 2    50   Input ~ 0
23
$Comp
L power:+3.3V #PWR0127
U 1 1
P 5700 6700
F 0 "#PWR0127" H 5700 6550 50  0001 C CNN
F 1 "+3.3V" V 5715 6828 50  0000 L CNN
F 2 "" H 5700 6700 50  0001 C CNN
F 3 "" H 5700 6700 50  0001 C CNN
	1    5700 6700
	0    -1   -1   0   
$EndComp
Text GLabel 3900 5050 2    50   Input ~ 0
25
Text GLabel 3900 5650 2    50   Input ~ 0
26
Text GLabel 3900 5750 2    50   Input ~ 0
27
Text GLabel 3900 5150 2    50   Input ~ 0
28
Text GLabel 3900 5850 2    50   Input ~ 0
29
Text GLabel 3900 5950 2    50   Input ~ 0
30
Text GLabel 5700 6600 0    50   Input ~ 0
25
Text GLabel 5700 6500 0    50   Input ~ 0
26
Text GLabel 5700 6400 0    50   Input ~ 0
27
Text GLabel 5700 6300 0    50   Input ~ 0
28
Text GLabel 5700 6200 0    50   Input ~ 0
29
Text GLabel 5700 6100 0    50   Input ~ 0
30
$Comp
L RF_Module:ESP32-WROOM-32 U1
U 1 1
P 3300 5850
F 0 "U1" H 3300 7900 50  0000 C CNN
F 1 "ESP32-WROOM-32" H 3300 7800 50  0000 C CNN
F 2 "RF_Module:ESP32-WROOM-32" H 3300 4350 50  0001 C CNN
F 3 "https://www.espressif.com/sites/default/files/documentation/esp32-wroom-32_datasheet_en.pdf" H 3000 5900 50  0001 C CNN
	1    3300 5850
	1    0    0    -1  
$EndComp
Text GLabel 3900 6050 2    50   Input ~ 0
32
Text GLabel 4450 4950 3    50   Input ~ 0
33
Text GLabel 4450 4750 3    50   Input ~ 0
34
Text GLabel 5700 5900 0    50   Input ~ 0
32
Text GLabel 5700 5800 0    50   Input ~ 0
33
Text GLabel 5700 5700 0    50   Input ~ 0
34
Text GLabel 3900 6150 2    50   Input ~ 0
35
Text GLabel 3900 6250 2    50   Input ~ 0
36
Text GLabel 5700 5600 0    50   Input ~ 0
35
Text GLabel 5700 5500 0    50   Input ~ 0
36
$Comp
L Device:R R14
U 1 1
P 3150 4300
F 0 "R14" H 3220 4346 50  0000 L CNN
F 1 "1k" H 3220 4255 50  0000 L CNN
F 2 "Resistor_SMD:R_0603_1608Metric" V 3080 4300 50  0001 C CNN
F 3 "~" H 3150 4300 50  0001 C CNN
	1    3150 4300
	0    1    1    0   
$EndComp
$Comp
L Device:LED D3
U 1 1
P 2850 4300
F 0 "D3" V 2889 4182 50  0000 R CNN
F 1 "LED" V 2798 4182 50  0000 R CNN
F 2 "LED_SMD:LED_0603_1608Metric" H 2850 4300 50  0001 C CNN
F 3 "~" H 2850 4300 50  0001 C CNN
	1    2850 4300
	1    0    0    -1  
$EndComp
Connection ~ 3300 4300
Wire Wire Line
	3300 4300 3300 4450
$Comp
L power:GND #PWR08
U 1 1
P 2700 4300
F 0 "#PWR08" H 2700 4050 50  0001 C CNN
F 1 "GND" V 2705 4172 50  0000 R CNN
F 2 "" H 2700 4300 50  0001 C CNN
F 3 "" H 2700 4300 50  0001 C CNN
	1    2700 4300
	0    1    1    0   
$EndComp
Wire Wire Line
	7950 1650 7850 1650
Connection ~ 7850 1650
NoConn ~ 7700 4200
$Comp
L Device:R R15
U 1 1
P 1950 6250
F 0 "R15" H 2020 6296 50  0000 L CNN
F 1 "1k" H 2020 6205 50  0000 L CNN
F 2 "Resistor_SMD:R_0603_1608Metric" V 1880 6250 50  0001 C CNN
F 3 "~" H 1950 6250 50  0001 C CNN
	1    1950 6250
	1    0    0    -1  
$EndComp
$Comp
L Device:LED D4
U 1 1
P 1950 6550
F 0 "D4" V 1989 6432 50  0000 R CNN
F 1 "LED" V 1898 6432 50  0000 R CNN
F 2 "LED_SMD:LED_0603_1608Metric" H 1950 6550 50  0001 C CNN
F 3 "~" H 1950 6550 50  0001 C CNN
	1    1950 6550
	0    -1   -1   0   
$EndComp
$Comp
L power:GND #PWR09
U 1 1
P 1950 6700
F 0 "#PWR09" H 1950 6450 50  0001 C CNN
F 1 "GND" V 1955 6572 50  0000 R CNN
F 2 "" H 1950 6700 50  0001 C CNN
F 3 "" H 1950 6700 50  0001 C CNN
	1    1950 6700
	1    0    0    -1  
$EndComp
Text GLabel 1950 6100 1    50   Input ~ 0
23
$EndSCHEMATC
